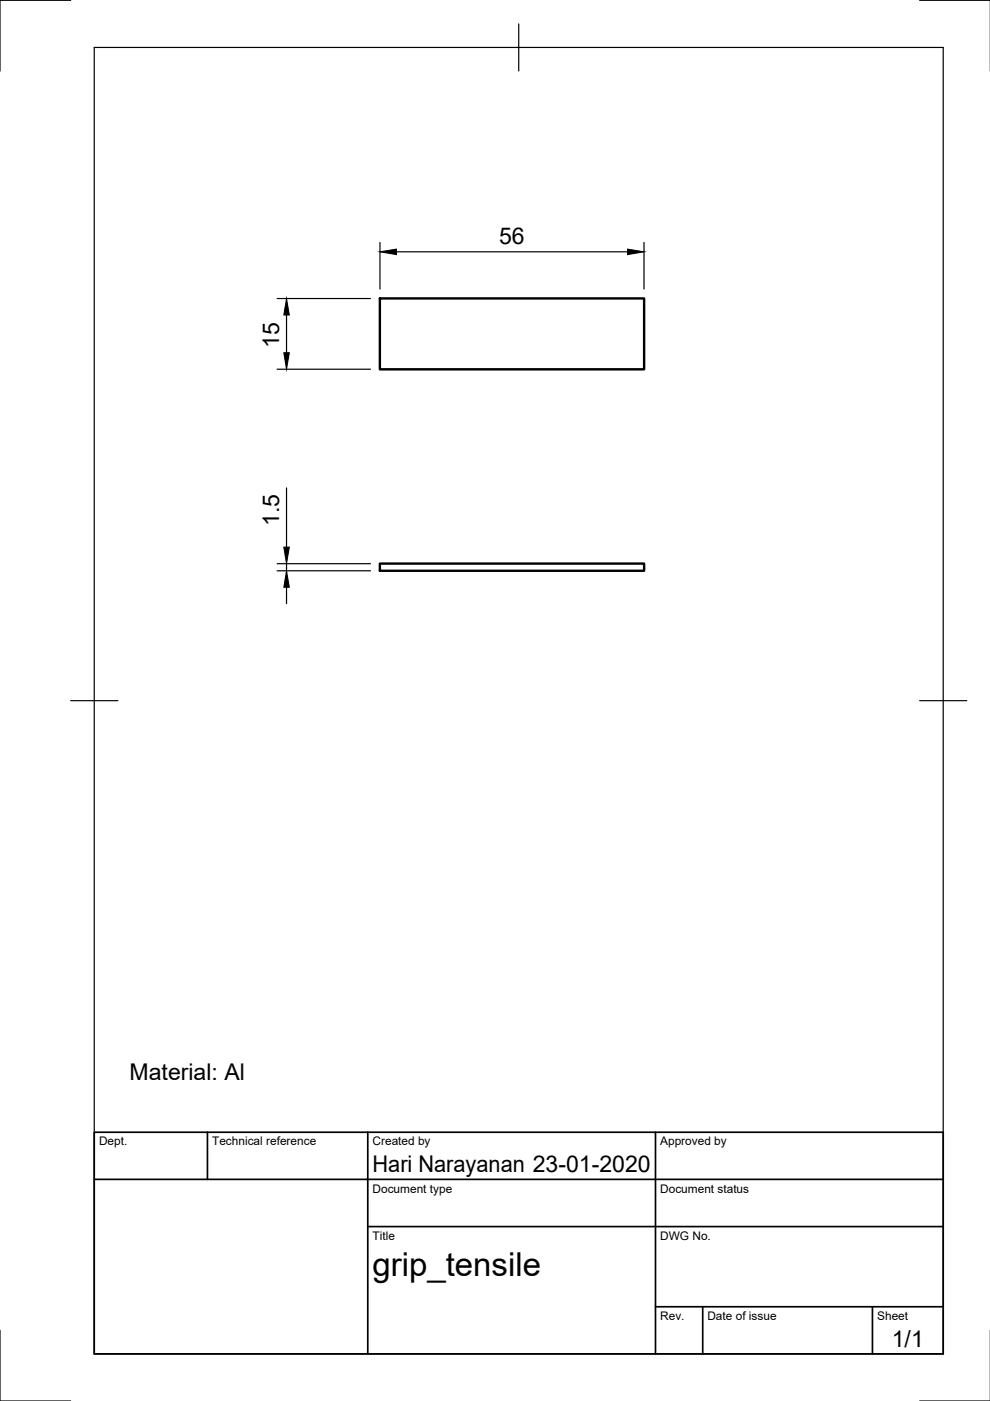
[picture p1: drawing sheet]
<svg xmlns="http://www.w3.org/2000/svg" width="210mm" height="297mm" viewBox="0 0 210 297" stroke-linecap="round" stroke-linejoin="round" font-family="sans-serif">
<!-- layer: Visible -->
<path d="M80.5 63.3h56.1v15h-56.1zM80.5 119.5h56.1v1.5h-56.1z" fill="none" stroke="#000" stroke-width=".51"/>
<!-- layer: Border -->
<path d="M15 .1h-15v15M20 10.1h180v276.9h-180zM110 5.1v10M195 .1h15M15 148.6h10M195 148.6h10M0 282.1v14.9h15M195 297h15" fill="none" stroke="#000" stroke-width=".25"/>
<!-- layer: TitleBlock -->
<path d="M20 240.1h180v46.9h-180zM20 250h180M44 240.1v9.9M78 240.1v46.9M139 240.1v46.9M78 260.1h122M139 277.1h61M149 277.1v9.9M185 277.1v9.9" fill="none" stroke="#000" stroke-width=".36"/>
<!-- layer: Dimensions -->
<path d="M80.6 51.4v9.9M84.1 53.4h49M136.5 51.4v9.9M58.8 78.3h19.7M58.8 63.3h19.7M60.7 66.8v8M58.8 119.5h19.7M60.7 103.4v12.6M60.7 119.5v1.5M58.8 121h19.7M60.7 124.5v3.5" fill="none" stroke="#000" stroke-width=".25"/>
<path d="M80.6 53.4l3.5-.6v1.2zM133.1 52.8l3.4 .6-3.4 .6zM60.2 74.8h1.1l-.6 3.5zM60.7 63.3l.6 3.5h-1.1zM60.2 116h1.1l-.6 3.5zM60.7 121l.6 3.5h-1.1z" fill="#000" stroke="#000" stroke-width=".21"/>
<text font-size="7" x="79" y="270.6">grip_tensile</text>
<g font-size="4.9">
<text x="105.8" y="51.8">56</text>
<text x="59.2" y="73.7" transform="rotate(-90 59.2 73.7)">15</text>
<text x="59.2" y="111.5" transform="rotate(-90 59.2 111.5)">1.5</text>
<text x="27.5" y="229">Material: Al</text>
<text x="79" y="248.5">Hari Narayanan 23-01-2020</text>
<text x="189.1" y="285.7">1/1</text>
</g>
<g font-size="2.5">
<text x="21" y="242.9">Dept.</text>
<text x="45" y="242.9">Technical reference</text>
<text x="79" y="242.9">Created by</text>
<text x="140" y="242.9">Approved by</text>
<text x="79" y="252.8">Document type</text>
<text x="140" y="252.8">Document status</text>
<text x="79" y="262.9">Title</text>
<text x="140" y="262.9">DWG No.</text>
<text x="140" y="279.9">Rev.</text>
<text x="150" y="279.9">Date of issue</text>
<text x="186" y="279.9">Sheet</text>
</g>
</svg>
